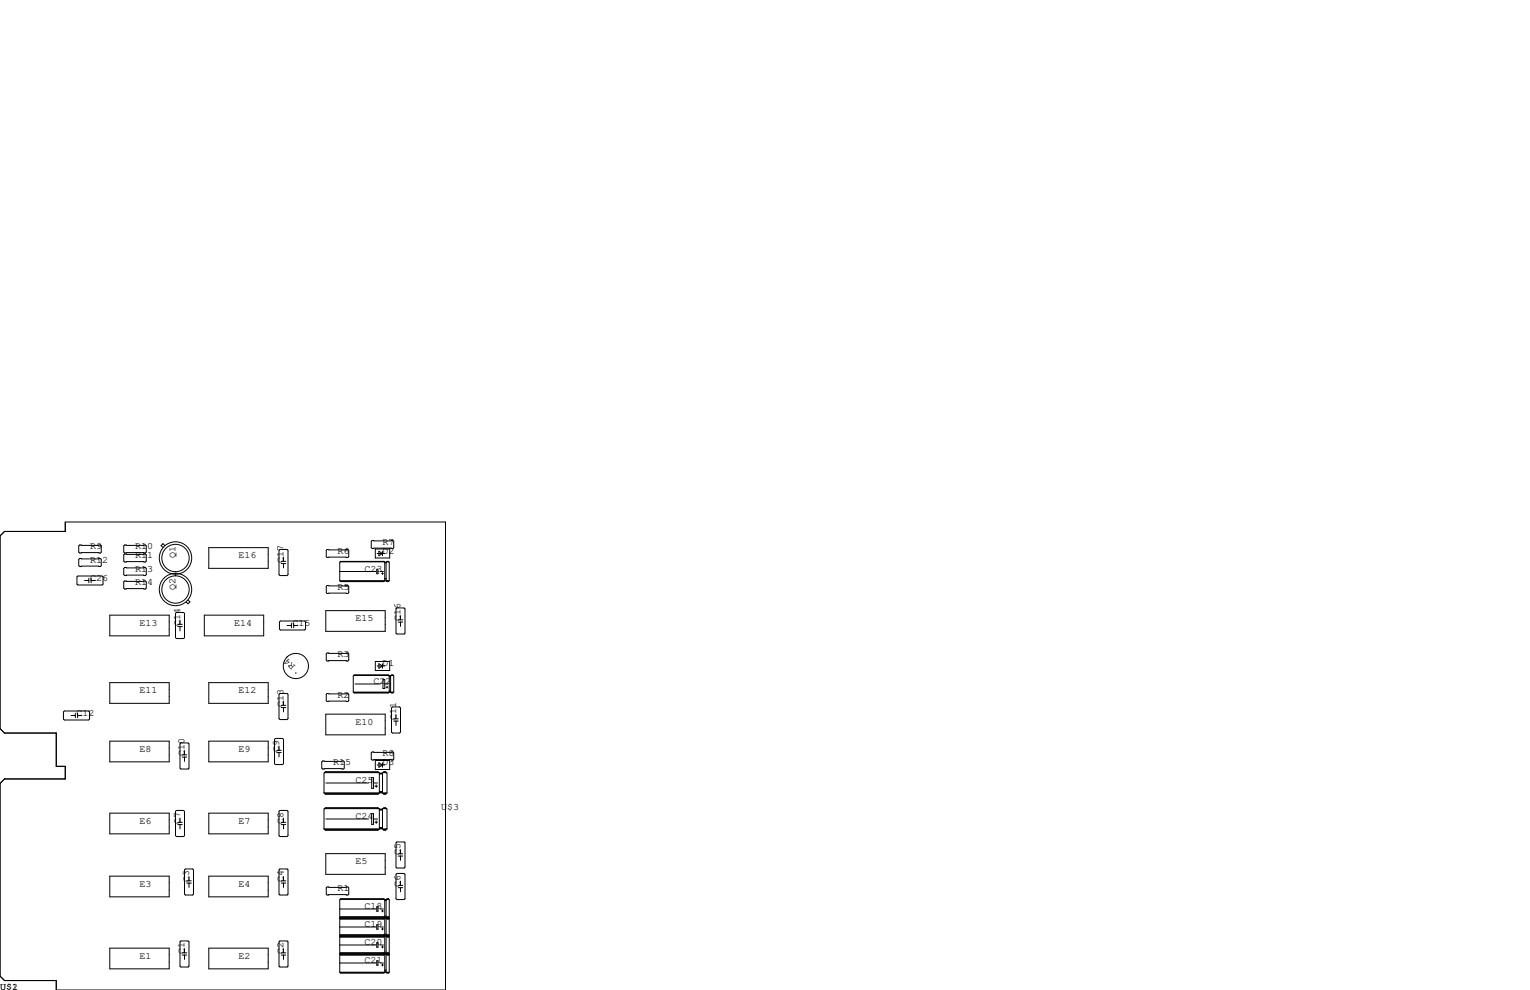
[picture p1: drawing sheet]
<svg xmlns="http://www.w3.org/2000/svg" width="432mm" height="279mm" viewBox="0 0 432 279" stroke-linecap="round" stroke-linejoin="round" font-family="sans-serif">
<g fill="none" stroke="#000" stroke-width=".28">
<path d="M0 151.3l1.3-1.3h17.1v-2.7h107.3v132.1h-109.8v-2.7h-14.6l-1.3-1.2v-54.4l1.3-1.3h17.1v-3.5h-2.5v-9.4h-14.6l-1.3-1.3zM22.5 157.6h5.8l.3 .3v1.7l-.3 .3h-5.8l-.3-.3v-1.7zM22.5 153.8h5.8l.3 .3v1.7l-.3 .3h-5.8l-.3-.3v-1.7zM35.2 153.8h5.8l.3 .3v1.7l-.3 .3h-5.8l-.3-.3v-1.7zM35.2 156.3h5.8l.3 .3v1.8l-.3 .2h-5.8l-.3-.2v-1.8zM46.5 154l-.5-.6-.5 .6 .5 .5M58.9 154.6h16.8v5.8h-16.8zM78.7 155.3l.3-.2h2l.3 .2v6.9l-.3 .2h-2l-.3-.2zM79.4 159.1h1.2M79.4 158.4h1.2M80 157.2v1.2M80 159.1v1.2"/>
<path d="M92.3 155.1h5.9l.2 .2v1.8l-.2 .3h-5.9l-.2-.3v-1.8zM96 158.6h12.5M104.8 152.8l.2-.3h5.9l.2 .3v1.8l-.2 .2h-5.9l-.2-.2zM105.9 154.9h4.1v2.6h-4.1zM106.4 156.2h2.2M106.9 155.6l1.1 .6-1.1 .6zM108 155.6v1.2M108.3 158.4h-12.2l-.2 .3v5.2M108.3 158.4l-12.2 .1M108.3 158.4l.3 .3M108.6 158.7v5.2l-.3 .2h-12.2l-.2-.2M108.6 158.7h.4"/>
<path d="M108.6 158.8h.4M109 158.7v5.2l.2 .2h.4l.3-.2M109.1 158.6h.6M109.6 158.4h-.4l-.2 .3M109.6 158.4l-.4 .1M109.6 158.4l.3 .3v5.2M22 162.6h6.8l.3 .2v2l-.3 .3h-6.8l-.3-.3v-2zM23.9 163.8h1.2M25.1 163.2v1.3M25.7 163.2v1.3M25.7 163.8h1.2M31 173.6h16.8v5.9h-16.8z"/>
<path d="M35.2 160.1h5.8l.3 .3v1.8l-.3 .2h-5.8l-.3-.2v-1.8zM35.2 164h5.8l.3 .2v1.8l-.3 .2h-5.8l-.3-.2v-1.8zM49.5 173.1l.3-.3h2l.3 .3v6.9l-.3 .2h-2l-.3-.2zM50.2 176.8h1.2M50.2 176.2h1.2M50.8 175v1.2M50.8 176.8v1.3M53.1 169.3l.5 .6-.5 .5-.6-.5M57.7 173.6h16.7v5.9h-16.7zM78.9 175.5l.2-.2h6.9l.2 .2v2l-.2 .3h-6.9l-.2-.3zM81 176.5h1.2M82.2 175.9v1.3"/>
<path d="M82.9 176.5h1.2M82.9 175.9v1.3M91.9 172.3h16.8v5.9h-16.8zM92.3 165.2h5.9l.2 .3v1.8l-.2 .2h-5.9l-.2-.2v-1.8zM95.9 163.9h14M95.9 161.3h10.3M96.1 164h12.2M106.3 160.7h.4v1.2h-.4zM107.3 161.3h.9M107.7 161.9h.5M108 161.6v.5M108.6 163.3h.4"/>
<path d="M108.7 163.8h.1M109.2 164h.4M111.8 171.8l.2-.2h2l.3 .2v6.9l-.3 .2h-2l-.2-.2zM112.4 175.6h1.3M112.4 174.9h1.3M113 173.7v1.2M113 175.6v1.2M31 192.7h16.8v5.8h-16.8zM58.9 192.7h16.8v5.8h-16.8zM78.7 196l.3-.3h2l.3 .3v6.8l-.3 .3h-2l-.3-.3zM79.4 199.7h1.2M79.4 199.1h1.2"/>
<path d="M80 197.9v1.2M80 199.7v1.2M81.4 188h.2M83.5 189.8v.3M92.3 195.7h5.9l.2 .3v1.7l-.2 .3h-5.9l-.2-.3v-1.7zM92.3 184.3h5.9l.2 .2v1.8l-.2 .3h-5.9l-.2-.3v-1.8zM99.7 195.3h11.4M99.8 190.6h9.9M99.9 195.5h9.7M100.2 193h7.1M105.9 186.7h4.1v2.5h-4.1zM106.4 188h2.2"/>
<path d="M106.9 187.3l1.1 .7-1.1 .6zM108 187.3v1.3M108.1 191.8h.5v2.5h-.5zM108.6 193h.9M109 193.9h.5M109.2 193.7v.5M109.6 190.5h-9.7l-.2 .3v4.5M109.6 190.5l.3 .3M109.6 190.5l-9.7 .1M109.9 190.8v4.5l-.3 .3h-9.7l-.2-.3M109.9 195.1h.3M109.9 190.8h.3"/>
<path d="M109.9 190.9h.3M110 195.2h.1M110.2 190.8v4.5l.3 .3h.4l.2-.3M110.4 190.6h.6M110.5 199.8l.2-.3h2.1l.2 .3v6.8l-.2 .3h-2.1l-.2-.3zM110.5 195.5h.4M110.9 190.5l.2 .3v4.5M110.9 190.5h-.4l-.3 .3M110.9 190.5l-.4 .1M18.2 200.7h6.8l.3 .2v2l-.3 .3h-6.8l-.3-.3v-2zM20.1 201.9h1.2M21.3 201.3v1.3"/>
<path d="M21.9 201.3v1.3M21.9 201.9h1.2M31 209.2h16.8v5.8h-16.8zM51.1 209.7h2l.2 .2v6.9l-.2 .2h-2l-.3-.2v-6.9zM51.4 213.7h1.3M51.4 213h1.3M52.1 211.8v1.2M52.1 213.7v1.2M58.9 209.2h16.8v5.8h-16.8zM77.7 208.4h2.1l.2 .3v6.8l-.2 .3h-2.1l-.2-.3v-6.8zM78.1 212.4h1.3M78.1 211.8h1.3"/>
<path d="M78.7 210.6v1.2M78.7 212.4v1.2M91.1 214.8h5.8l.3 .2v1.8l-.3 .2h-5.8l-.3-.2v-1.8zM91.6 218.1h15.3M91.8 217.9h14.9M91.9 201.5h16.8v5.9h-16.8zM104.9 219.5h.5v3h-.5zM105 212.2h5.9l.2 .3v1.7l-.2 .3h-5.9l-.2-.3v-1.7zM105.9 214.6h4.1v2.6h-4.1zM106.4 215.9h2.2M106.9 215.3l1.1 .6-1.1 .6zM107.1 218.2v5.6l-.4 .4h-14.9l-.4-.4"/>
<path d="M107.1 218.2l-.4-.4h-14.9l-.4 .4v5.6M107.1 218.2h.9M107.1 218.4h.9M107.2 218.3h.6M108 218.2v5.6l.3 .4h.5l.4-.4M108 218.2l.3-.4h.5l.4 .4v5.6M108 215.3v1.2M108.1 218.1h1M108.3 217.9h.5M111.1 203.5h1.3M111.1 202.9h1.3M111.8 201.7v1.2"/>
<path d="M111.8 203.5v1.2M31 229.5h16.8v5.8h-16.8zM49.8 228.7h2l.3 .3v6.8l-.3 .3h-2l-.3-.3v-6.8zM50.2 232.7h1.2M50.2 232.1h1.2M50.8 230.9v1.2M50.8 232.7v1.2M58.9 229.5h16.8v5.8h-16.8zM79 228.7h2l.3 .3v6.8l-.3 .3h-2l-.3-.3v-6.8zM79.4 232.7h1.2M79.4 232.1h1.2M80 230.9v1.2"/>
<path d="M80 232.7v1.2M91.4 223.8h17.8M91.4 233.9h17.8M91.6 228.2h15.3M91.7 223.9h15.1M91.7 234.1h15.1M91.8 224h14.9M91.8 234.2h14.9M91.8 228.1h14.9M91.9 221h12.1M91.9 231.1h12.1M104.9 229.6h.5v3.1h-.5z"/>
<path d="M105.4 221h1.2M105.4 231.1h1.2M105.8 232h.8M105.8 221.9h.8M106.2 221.5v.7M106.2 231.6v.8M107.1 228.3v5.6l-.4 .4h-14.9l-.4-.4M107.1 223.4h.9M107.1 228.3l-.4-.3h-14.9l-.4 .3v5.6M107.1 233.6h.9M107.1 228.3h.9M107.1 228.6h.9"/>
<path d="M107.2 223.6h.6M107.2 223.5h.6M107.2 233.8h.6M107.2 233.7h.6M107.2 228.5h.6M108 228.3v5.6l.3 .4h.5l.4-.4M108 228.3l.3-.3h.5l.4 .3v5.6M108.1 228.2h1M108.2 223.9h.8M108.2 234.1h.8M108.3 224h.5M108.3 234.2h.5"/>
<path d="M108.3 228.1h.5M112 237.6h2l.3 .3v6.8l-.3 .3h-2l-.2-.3v-6.8zM113 239.8v1.2M31 247.3h16.8v5.8h-16.8zM52.1 245.5l.2-.3h2.1l.2 .3v6.8l-.2 .3h-2.1l-.2-.3zM52.7 249.2h1.3M52.7 248.6h1.3M53.3 247.4v1.2M53.3 249.2v1.2M58.9 247.3h16.8v5.8h-16.8zM78.7 245.5l.3-.3h2l.3 .3v6.8l-.3 .3h-2l-.3-.3zM79.4 249.2h1.2"/>
<path d="M79.4 248.6h1.2M80 247.4v1.2M80 249.2v1.2M91.9 240.9h16.8v5.9h-16.8zM92.1 250.6l.2-.3h5.9l.2 .3v1.7l-.2 .3h-5.9l-.2-.3zM95.9 256.5h10.3M96 253.8h12.5M96 258.9h12.5M96.1 259.3h12.2M106.3 255.9h.4v1.3h-.4zM107.3 256.5h.9M107.7 257.1h.5"/>
<path d="M108 256.9v.5M108.3 253.7h-12.2l-.2 .2v20.5M108.3 253.7l.3 .2M108.3 253.7h-12.2M108.3 258.8h-12.2M108.3 258.8l.3 .2 1-.2M108.3 258.8h-12.2l-.2 .2M108.6 253.9v20.5l-.3 .2h-12.2l-.2-.2M108.6 259.1l-.3 .3h-12.2l-.2-.3h14l-.3 .3h-.4l-.2-.3M108.6 258.6h.4M108.6 253.9h.4M108.6 254.1h.4"/>
<path d="M108.6 254h.4M108.6 259.1h.4M109 253.9v20.5l.2 .2h.4l.3-.2M109.1 253.8h.6M109.1 258.9h.6M109.2 259.3h.4M109.6 253.7l.3 .2v20.5M109.6 253.7h-.4M109.6 258.8h-.4M109.6 253.7h-.4l-.2 .2M109.6 258.8l.3 .2M111.8 246.8l.2-.3h2l.3 .3v6.8l-.3 .3h-2l-.2-.3z"/>
<path d="M112.4 249.9h1.3M112.4 250.5h1.3M112.4 241.6h1.3M112.4 241h1.3M113 241.6v1.2M113 248.7v1.2M113 250.5v1.2M31 267.6h16.8v5.8h-16.8zM50.8 265.8l.3-.2h2l.2 .2v6.9l-.2 .2h-2l-.3-.2zM51.4 269.5h1.3M51.4 268.9h1.3M52.1 267.7v1.2"/>
<path d="M52.1 269.5v1.3M58.9 267.6h16.8v5.8h-16.8zM78.7 265.8l.3-.2h2l.3 .2v6.9l-.3 .2h-2l-.3-.2zM79.4 269.5h1.2M79.4 268.9h1.2M80 267.7v1.2M80 269.5v1.3M95.9 261.6h10.3M95.9 266.7h10.3M95.9 274.4h14M95.9 271.8h10.3M96 264h12.5"/>
<path d="M96 269h12.5M96.1 264.4h12.2M96.1 269.4h12.2M96.1 274.5h12.2M106.3 261h.4v1.3h-.4zM106.3 266.1h.4v1.2h-.4zM106.3 271.1h.4v1.3h-.4zM107.3 261.6h.9M107.3 266.7h.9M107.3 271.8h.9M107.7 262.2h.5M107.7 267.3h.5"/>
<path d="M107.7 272.4h.5M108 261.9v.5M108 267v.5M108 272.1v.5M108.3 268.9h-12.2l-.2 .3M108.3 268.9l.3 .3 1-.3M108.3 263.8l-12.2 .1M108.3 268.9l-12.2 .1M108.3 263.8l.3 .3 1-.3M108.3 263.8h-12.2l-.2 .3M108.6 269.3l-.3 .3h-12.2l-.2-.3h14l-.3 .3h-.4l-.2-.3M108.6 264.2l-.3 .3h-12.2l-.2-.3h14l-.3 .3h-.4l-.2-.3"/>
<path d="M108.6 263.7h.4M108.6 268.7h.4M108.6 264.1h.4M108.6 273.8h.4M108.6 269.2h.4M108.7 274.3h.1M109.1 264h.6M109.1 269h.6M109.2 264.4h.4M109.2 269.4h.4M109.2 274.5h.4M109.6 263.8l-.4 .1"/>
<path d="M109.6 268.9l-.4 .1M109.6 263.8l.3 .3M109.6 268.9l.3 .3"/>
<circle cx="49.5" cy="157.5" r="4.6"/>
<circle cx="49.5" cy="157.5" r="3.9"/>
<circle cx="49.5" cy="166.4" r="3.9"/>
<circle cx="49.5" cy="166.4" r="4.6"/>
<circle cx="83.5" cy="188" r="3.6"/>
</g>
<g font-size="2.8">
<text x="25.4" y="154.9">R9</text>
<text x="38.1" y="154.9">R10</text>
<text x="107.9" y="153.7">R7</text>
<text x="25.4" y="158.8">R12</text>
<text x="38.1" y="161.3">R13</text>
<text x="38.1" y="157.5">R11</text>
<text x="49.5" y="157.5" transform="rotate(-90 49.5 157.5)">Q1</text>
<text x="67.3" y="157.5">E16</text>
<text x="80" y="158.8" transform="rotate(-90 80 158.8)">C17</text>
<text x="95.2" y="156.2">R6</text>
<text x="102.9" y="161.3">C23</text>
<text x="107.9" y="156.2">D2</text>
<text x="25.4" y="163.8">C26</text>
<text x="38.1" y="165.1">R14</text>
<text x="49.5" y="166.4" transform="rotate(-90 49.5 166.4)">Q2</text>
<text x="95.2" y="166.4">R5</text>
<text x="39.4" y="176.5">E13</text>
<text x="50.8" y="176.5" transform="rotate(-90 50.8 176.5)">C14</text>
<text x="66" y="176.5">E14</text>
<text x="82.5" y="176.5">C15</text>
<text x="100.3" y="175.3">E15</text>
<text x="113" y="175.3" transform="rotate(-90 113 175.3)">C16</text>
<text x="95.2" y="185.4">R3</text>
<text x="83.5" y="188" transform="rotate(-135 83.5 188)">R4</text>
<text x="107.9" y="188">D1</text>
<text x="39.4" y="195.6">E11</text>
<text x="67.3" y="195.6">E12</text>
<text x="95.2" y="196.8">R2</text>
<text x="105.4" y="193">C22</text>
<text x="21.6" y="201.9">C12</text>
<text x="80" y="199.4" transform="rotate(-90 80 199.4)">C13</text>
<text x="111.8" y="203.2" transform="rotate(-90 111.8 203.2)">C11</text>
<text x="100.3" y="204.5">E10</text>
<text x="39.4" y="212.1">E8</text>
<text x="52.1" y="213.4" transform="rotate(-90 52.1 213.4)">C10</text>
<text x="67.3" y="212.1">E9</text>
<text x="78.7" y="212.1" transform="rotate(-90 78.7 212.1)">C9</text>
<text x="94" y="215.9">R15</text>
<text x="107.9" y="213.4">R8</text>
<text x="107.9" y="215.9">D3</text>
<text x="100.3" y="221">C25</text>
<text x="39.4" y="232.4">E6</text>
<text x="50.8" y="232.4" transform="rotate(-90 50.8 232.4)">C7</text>
<text x="67.3" y="232.4">E7</text>
<text x="80" y="232.4" transform="rotate(-90 80 232.4)">C8</text>
<text x="100.3" y="231.1">C24</text>
<text x="124.5" y="228.6">U$3</text>
<text x="100.3" y="243.8">E5</text>
<text x="113" y="241.3" transform="rotate(-90 113 241.3)">C5</text>
<text x="39.4" y="250.2">E3</text>
<text x="53.3" y="248.9" transform="rotate(-90 53.3 248.9)">C3</text>
<text x="67.3" y="250.2">E4</text>
<text x="80" y="248.9" transform="rotate(-90 80 248.9)">C4</text>
<text x="95.2" y="251.5">R1</text>
<text x="113" y="250.2" transform="rotate(-90 113 250.2)">C6</text>
<text x="102.9" y="256.5">C18</text>
<text x="102.9" y="261.6">C19</text>
<text x="52.1" y="269.2" transform="rotate(-90 52.1 269.2)">C1</text>
<text x="80" y="269.2" transform="rotate(-90 80 269.2)">C2</text>
<text x="102.9" y="266.7">C20</text>
<text x="39.4" y="270.5">E1</text>
<text x="67.3" y="270.5">E2</text>
<text x="102.9" y="271.8">C21</text>
<text x="0" y="279.4">U$1</text>
<text x="3.4" y="279.4">2</text>
</g>
</svg>
